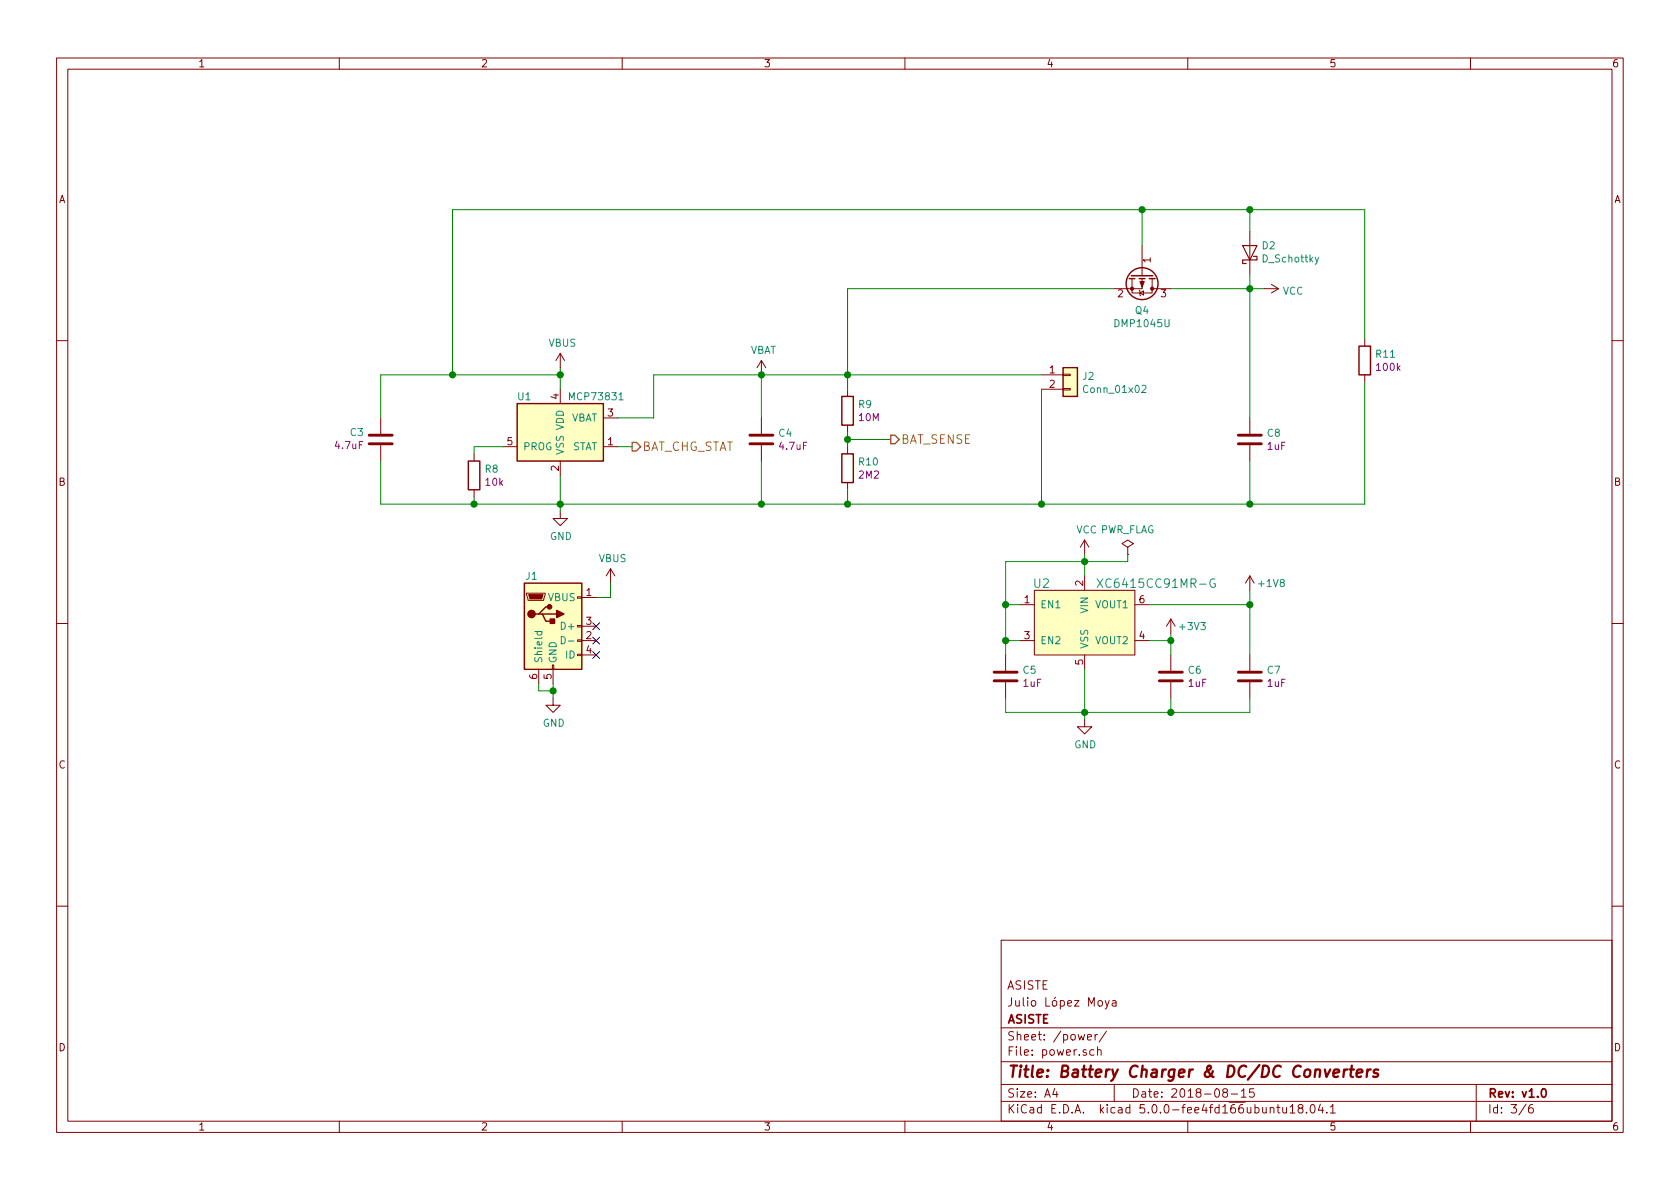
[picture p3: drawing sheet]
EESchema Schematic File Version 4
LIBS:ASISTE-cache
EELAYER 26 0
EELAYER END
$Descr A4 11693 8268
encoding utf-8
Sheet 3 6
Title "Battery Charger & DC/DC Converters"
Date "2018-08-15"
Rev "v1.0"
Comp "ASISTE"
Comment1 "Julio López Moya"
Comment2 "ASISTE"
Comment3 ""
Comment4 ""
$EndDescr
$Comp
L Asiste:GND #PWR012
U 1 1
P 3850 4850
F 0 "#PWR012" H 3850 4600 50  0001 C CNN
F 1 "GND" H 3855 4677 50  0000 C CNN
F 2 "" H 3850 4850 50  0001 C CNN
F 3 "" H 3850 4850 50  0001 C CNN
	1    3850 4850
	1    0    0    -1  
$EndComp
Wire Wire Line
	3850 4750 3850 4800
Wire Wire Line
	4150 4150 4250 4150
Wire Wire Line
	4250 4150 4250 4050
NoConn ~ 4150 4350
NoConn ~ 4150 4450
NoConn ~ 4150 4550
Wire Wire Line
	3750 4750 3750 4800
Wire Wire Line
	3750 4800 3850 4800
Connection ~ 3850 4800
Wire Wire Line
	3850 4800 3850 4850
$Comp
L Asiste:GND #PWR015
U 1 1
P 3900 3550
F 0 "#PWR015" H 3900 3300 50  0001 C CNN
F 1 "GND" H 3905 3377 50  0000 C CNN
F 2 "" H 3900 3550 50  0001 C CNN
F 3 "" H 3900 3550 50  0001 C CNN
	1    3900 3550
	1    0    0    -1  
$EndComp
Wire Wire Line
	3900 3300 3900 3500
Wire Wire Line
	3900 2550 3900 2600
$Comp
L Asiste:VBAT #PWR016
U 1 1
P 5300 2600
F 0 "#PWR016" H 5300 2450 50  0001 C CNN
F 1 "VBAT" H 5315 2773 50  0000 C CNN
F 2 "" H 5300 2600 50  0001 C CNN
F 3 "" H 5300 2600 50  0001 C CNN
	1    5300 2600
	1    0    0    -1  
$EndComp
Wire Wire Line
	4300 2900 4550 2900
Wire Wire Line
	3500 3100 3300 3100
Wire Wire Line
	3300 3100 3300 3150
Wire Wire Line
	3300 3450 3300 3500
Wire Wire Line
	3300 3500 3900 3500
Connection ~ 3900 3500
Wire Wire Line
	3900 3500 3900 3550
$Comp
L Asiste:C_0603_4.7uF C3
U 1 1
P 2650 3050
F 0 "C3" H 2536 3004 50  0000 R CNN
F 1 "C_0603_4.7uF" H 2450 2500 50  0001 L CNN
F 2 "ASISTE:C_0603" H 2700 2800 50  0001 C CNN
F 3 "https://www.mouser.es/datasheet/2/400/lcc_commercial_soft_en-520032.pdf" H 3200 2700 50  0001 C CNN
F 4 "C1608X5R1A475K080AE" H 2650 2600 60  0001 C CNN "man#"
F 5 "4.7uF" H 2536 3095 50  0000 R CNN "Capacitance"
F 6 "10V" H 2650 2400 60  0001 C CNN "Voltage"
	1    2650 3050
	1    0    0    1   
$EndComp
Wire Wire Line
	2650 2900 2650 2600
Wire Wire Line
	2650 2600 3150 2600
Connection ~ 3900 2600
Wire Wire Line
	3900 2600 3900 2700
Wire Wire Line
	2650 3200 2650 3500
Wire Wire Line
	2650 3500 3300 3500
Connection ~ 3300 3500
$Comp
L Asiste:C_0603_4.7uF C4
U 1 1
P 5300 3050
F 0 "C4" H 5415 3096 50  0000 L CNN
F 1 "C_0603_4.7uF" H 5100 2500 50  0001 L CNN
F 2 "ASISTE:C_0603" H 5350 2800 50  0001 C CNN
F 3 "https://www.mouser.es/datasheet/2/400/lcc_commercial_soft_en-520032.pdf" H 5850 2700 50  0001 C CNN
F 4 "C1608X5R1A475K080AE" H 5300 2600 60  0001 C CNN "man#"
F 5 "4.7uF" H 5415 3005 50  0000 L CNN "Capacitance"
F 6 "10V" H 5300 2400 60  0001 C CNN "Voltage"
	1    5300 3050
	1    0    0    -1  
$EndComp
Wire Wire Line
	4550 2600 5300 2600
Wire Wire Line
	5300 2600 5300 2900
Connection ~ 5300 2600
Wire Wire Line
	3900 3500 5300 3500
Wire Wire Line
	5300 3500 5300 3200
Text HLabel 4400 3100 2    60   Output ~ 0
BAT_CHG_STAT
Wire Wire Line
	4300 3100 4400 3100
$Comp
L Asiste:R_0402_2k R8
U 1 1
P 3300 3300
F 0 "R8" H 3370 3346 50  0000 L CNN
F 1 "R_0402_2k" H 3300 2750 50  0001 C CNN
F 2 "ASISTE:R_0402" H 3300 2850 50  0001 C CNN
F 3 "https://www.mouser.es/datasheet/2/427/crcwce3-1223726.pdf" H 3300 2950 50  0001 C CNN
F 4 "CRCW04022K00JNEDC" H 3250 3050 60  0001 C CNN "man#"
F 5 "10k" H 3370 3255 50  0000 L CNN "Resistance"
	1    3300 3300
	1    0    0    -1  
$EndComp
$Comp
L Asiste:R_0402_2M2 R10
U 1 1
P 5900 3250
F 0 "R10" H 5970 3296 50  0000 L CNN
F 1 "R_0402_2M2" H 5900 2700 50  0001 C CNN
F 2 "ASISTE:R_0402" H 5900 2800 50  0001 C CNN
F 3 "https://www.mouser.es/datasheet/2/427/dcrcwe3-109170.pdf" H 5900 2900 50  0001 C CNN
F 4 "CRCW04022M20JNED" H 5850 3000 60  0001 C CNN "man#"
F 5 "2M2" H 5970 3205 50  0000 L CNN "Resistance"
	1    5900 3250
	1    0    0    -1  
$EndComp
$Comp
L Asiste:R_0402_10M R9
U 1 1
P 5900 2850
F 0 "R9" H 5970 2896 50  0000 L CNN
F 1 "R_0402_10M" H 5900 2300 50  0001 C CNN
F 2 "ASISTE:R_0402" H 5900 2400 50  0001 C CNN
F 3 "https://www.mouser.es/datasheet/2/348/sfr-e-1099439.pdf" H 5900 2500 50  0001 C CNN
F 4 "SFR01MZPJ106" H 5850 2600 60  0001 C CNN "man#"
F 5 "10M" H 5970 2805 50  0000 L CNN "Resistance"
	1    5900 2850
	1    0    0    -1  
$EndComp
Wire Wire Line
	5300 2600 5900 2600
Wire Wire Line
	5900 2600 5900 2700
Wire Wire Line
	5900 3400 5900 3500
Wire Wire Line
	5900 3500 5300 3500
Connection ~ 5300 3500
Wire Wire Line
	5900 3000 5900 3050
Wire Wire Line
	5900 3050 6200 3050
Connection ~ 5900 3050
Wire Wire Line
	5900 3050 5900 3100
Text HLabel 6200 3050 2    60   Output ~ 0
BAT_SENSE
$Comp
L Asiste:VBUS #PWR013
U 1 1
P 4250 4050
F 0 "#PWR013" H 4250 3900 50  0001 C CNN
F 1 "VBUS" H 4265 4223 50  0000 C CNN
F 2 "" H 4250 4050 50  0001 C CNN
F 3 "" H 4250 4050 50  0001 C CNN
	1    4250 4050
	1    0    0    -1  
$EndComp
$Comp
L Asiste:VBUS #PWR014
U 1 1
P 3900 2550
F 0 "#PWR014" H 3900 2400 50  0001 C CNN
F 1 "VBUS" H 3915 2723 50  0000 C CNN
F 2 "" H 3900 2550 50  0001 C CNN
F 3 "" H 3900 2550 50  0001 C CNN
	1    3900 2550
	1    0    0    -1  
$EndComp
$Comp
L Asiste:Conn_01x02 J2
U 1 1
P 7450 2600
F 0 "J2" H 7530 2592 50  0000 L CNN
F 1 "Conn_01x02" H 7530 2501 50  0000 L CNN
F 2 "ASISTE:JST_SH_SM02B-SRSS-TB_1x02-1MP_P1.00mm_Horizontal" H 7500 2100 50  0001 C CNN
F 3 "https://katalog.we-online.com/em/datasheet/6651xx131822.pdf" H 7500 2200 50  0001 C CNN
F 4 "665102131822" H 7450 2300 60  0001 C CNN "man#"
	1    7450 2600
	1    0    0    -1  
$EndComp
Wire Wire Line
	5900 2600 7250 2600
Connection ~ 5900 2600
Wire Wire Line
	7250 2700 7250 3500
Wire Wire Line
	7250 3500 5900 3500
Connection ~ 5900 3500
$Comp
L Asiste:DMP1045U Q4
U 1 1
P 7950 1900
F 0 "Q4" V 8200 1900 50  0000 C CNN
F 1 "DMP1045U" V 8291 1900 50  0000 C CNN
F 2 "ASISTE:SOT-23" H 8050 1400 50  0001 C CNN
F 3 "https://www.diodes.com/assets/Datasheets/DMP1045U.pdf" H 8400 1500 50  0001 C CNN
F 4 "DMP1045U-7" H 8450 1750 60  0001 C CNN "man#"
	1    7950 1900
	0    1    1    0   
$EndComp
Wire Wire Line
	7750 2000 5900 2000
Wire Wire Line
	5900 2000 5900 2600
Wire Wire Line
	3150 2600 3150 1450
Wire Wire Line
	3150 1450 7950 1450
Wire Wire Line
	7950 1450 7950 1700
Connection ~ 3150 2600
Wire Wire Line
	3150 2600 3900 2600
$Comp
L Asiste:D_Schottky D2
U 1 1
P 8700 1750
F 0 "D2" V 8746 1671 50  0000 R CNN
F 1 "D_Schottky" V 8655 1671 50  0000 R CNN
F 2 "ASISTE:D_SOD-123" H 8700 1350 50  0001 C CNN
F 3 "https://www.diodes.com/assets/Datasheets/ds30308.pdf" H 8850 1450 50  0001 C CNN
F 4 "B130LAW-7-F" H 8700 1550 60  0001 C CNN "man#"
	1    8700 1750
	0    -1   -1   0   
$EndComp
Wire Wire Line
	7950 1450 8700 1450
Wire Wire Line
	8700 1450 8700 1600
Connection ~ 7950 1450
Wire Wire Line
	8150 2000 8700 2000
Wire Wire Line
	8700 2000 8700 1900
$Comp
L Asiste:C_0603_1uF C8
U 1 1
P 8700 3050
F 0 "C8" H 8815 3096 50  0000 L CNN
F 1 "C_0603_1uF" H 8500 2500 50  0001 L CNN
F 2 "ASISTE:C_0603" H 8750 2800 50  0001 C CNN
F 3 "https://www.mouser.es/datasheet/2/396/mlcc02_e-1307760.pdf" H 9250 2700 50  0001 C CNN
F 4 "LMK107B7105KAHT" H 8700 2600 60  0001 C CNN "man#"
F 5 "1uF" H 8815 3005 50  0000 L CNN "Capacitance"
F 6 "10V" H 8700 2600 60  0001 C CNN "Voltage"
	1    8700 3050
	1    0    0    -1  
$EndComp
Wire Wire Line
	8700 2000 8700 2900
Connection ~ 8700 2000
Wire Wire Line
	7250 3500 8700 3500
Wire Wire Line
	8700 3500 8700 3200
Connection ~ 7250 3500
$Comp
L Asiste:R_0402_100k R11
U 1 1
P 9500 2500
F 0 "R11" H 9570 2546 50  0000 L CNN
F 1 "R_0402_100k" H 9500 1950 50  0001 C CNN
F 2 "ASISTE:R_0402" H 9500 2050 50  0001 C CNN
F 3 "https://www.mouser.es/datasheet/2/427/rcge3-254226.pdf" H 9500 2150 50  0001 C CNN
F 4 "RCG0402100KJNED" H 9450 2250 60  0001 C CNN "man#"
F 5 "100k" H 9570 2455 50  0000 L CNN "Resistance"
	1    9500 2500
	1    0    0    -1  
$EndComp
Wire Wire Line
	8700 1450 9500 1450
Wire Wire Line
	9500 1450 9500 2350
Connection ~ 8700 1450
Wire Wire Line
	9500 2650 9500 3500
Wire Wire Line
	9500 3500 8700 3500
Connection ~ 8700 3500
$Comp
L Asiste:VCC #PWR021
U 1 1
P 8800 2000
F 0 "#PWR021" H 8800 1850 50  0001 C CNN
F 1 "VCC" V 8815 2128 50  0000 L CNN
F 2 "" H 8800 2000 50  0001 C CNN
F 3 "" H 8800 2000 50  0001 C CNN
	1    8800 2000
	0    1    1    0   
$EndComp
Wire Wire Line
	8700 2000 8800 2000
$Comp
L Asiste:XC6415CC91MR-G U2
U 1 1
P 7550 4250
F 0 "U2" H 7250 4450 60  0000 C CNN
F 1 "XC6415CC91MR-G" H 8050 4450 60  0000 C CNN
F 2 "ASISTE:TSOT-23-6" H 7150 4350 60  0001 C CNN
F 3 "https://www.mouser.es/datasheet/2/760/XC6415-846928.pdf" H 7550 3550 60  0001 C CNN
F 4 "XC6415CC06MR-G" H 7550 3450 60  0001 C CNN "man#"
	1    7550 4250
	1    0    0    -1  
$EndComp
$Comp
L Asiste:VCC #PWR017
U 1 1
P 7550 3850
F 0 "#PWR017" H 7550 3700 50  0001 C CNN
F 1 "VCC" H 7565 4023 50  0000 C CNN
F 2 "" H 7550 3850 50  0001 C CNN
F 3 "" H 7550 3850 50  0001 C CNN
	1    7550 3850
	1    0    0    -1  
$EndComp
Wire Wire Line
	7550 3850 7550 3900
$Comp
L Asiste:GND #PWR018
U 1 1
P 7550 5000
F 0 "#PWR018" H 7550 4750 50  0001 C CNN
F 1 "GND" H 7555 4827 50  0000 C CNN
F 2 "" H 7550 5000 50  0001 C CNN
F 3 "" H 7550 5000 50  0001 C CNN
	1    7550 5000
	1    0    0    -1  
$EndComp
Wire Wire Line
	7550 4650 7550 4950
Wire Wire Line
	7100 4450 7000 4450
Wire Wire Line
	7000 3900 7550 3900
Connection ~ 7550 3900
Wire Wire Line
	7550 3900 7550 4000
Wire Wire Line
	8700 4200 8700 4100
Wire Wire Line
	8000 4450 8150 4450
Wire Wire Line
	8150 4450 8150 4400
Wire Wire Line
	8000 4200 8700 4200
$Comp
L Asiste:C_0603_1uF C7
U 1 1
P 8700 4700
F 0 "C7" H 8815 4746 50  0000 L CNN
F 1 "C_0603_1uF" H 8500 4150 50  0001 L CNN
F 2 "ASISTE:C_0603" H 8750 4450 50  0001 C CNN
F 3 "https://www.mouser.es/datasheet/2/396/mlcc02_e-1307760.pdf" H 9250 4350 50  0001 C CNN
F 4 "LMK107B7105KAHT" H 8700 4250 60  0001 C CNN "man#"
F 5 "1uF" H 8815 4655 50  0000 L CNN "Capacitance"
F 6 "10V" H 8700 4250 60  0001 C CNN "Voltage"
	1    8700 4700
	1    0    0    -1  
$EndComp
$Comp
L Asiste:C_0603_1uF C6
U 1 1
P 8150 4700
F 0 "C6" H 8265 4746 50  0000 L CNN
F 1 "C_0603_1uF" H 7950 4150 50  0001 L CNN
F 2 "ASISTE:C_0603" H 8200 4450 50  0001 C CNN
F 3 "https://www.mouser.es/datasheet/2/396/mlcc02_e-1307760.pdf" H 8700 4350 50  0001 C CNN
F 4 "LMK107B7105KAHT" H 8150 4250 60  0001 C CNN "man#"
F 5 "1uF" H 8265 4655 50  0000 L CNN "Capacitance"
F 6 "10V" H 8150 4250 60  0001 C CNN "Voltage"
	1    8150 4700
	1    0    0    -1  
$EndComp
Wire Wire Line
	8700 4850 8700 4950
Wire Wire Line
	8700 4950 8150 4950
Connection ~ 7550 4950
Wire Wire Line
	7550 4950 7550 5000
Wire Wire Line
	8150 4850 8150 4950
Connection ~ 8150 4950
Wire Wire Line
	8150 4950 7550 4950
Wire Wire Line
	8150 4550 8150 4450
Connection ~ 8150 4450
Wire Wire Line
	8700 4550 8700 4200
Connection ~ 8700 4200
$Comp
L Asiste:C_0603_1uF C5
U 1 1
P 7000 4700
F 0 "C5" H 7115 4746 50  0000 L CNN
F 1 "C_0603_1uF" H 6800 4150 50  0001 L CNN
F 2 "ASISTE:C_0603" H 7050 4450 50  0001 C CNN
F 3 "https://www.mouser.es/datasheet/2/396/mlcc02_e-1307760.pdf" H 7550 4350 50  0001 C CNN
F 4 "LMK107B7105KAHT" H 7000 4250 60  0001 C CNN "man#"
F 5 "1uF" H 7115 4655 50  0000 L CNN "Capacitance"
F 6 "10V" H 7000 4250 60  0001 C CNN "Voltage"
	1    7000 4700
	1    0    0    -1  
$EndComp
Wire Wire Line
	7000 4550 7000 4450
Connection ~ 7000 4450
Wire Wire Line
	7000 4850 7000 4950
Wire Wire Line
	7000 4950 7550 4950
$Comp
L Asiste:+1V8 #PWR020
U 1 1
P 8700 4100
F 0 "#PWR020" H 8700 3950 50  0001 C CNN
F 1 "+1V8" H 8850 4150 50  0000 C CNN
F 2 "" H 8700 4100 50  0001 C CNN
F 3 "" H 8700 4100 50  0001 C CNN
	1    8700 4100
	1    0    0    -1  
$EndComp
$Comp
L Asiste:+3V3 #PWR019
U 1 1
P 8150 4400
F 0 "#PWR019" H 8150 4250 50  0001 C CNN
F 1 "+3V3" H 8300 4450 50  0000 C CNN
F 2 "" H 8150 4400 50  0001 C CNN
F 3 "" H 8150 4400 50  0001 C CNN
	1    8150 4400
	1    0    0    -1  
$EndComp
Wire Wire Line
	7000 3900 7000 4200
$Comp
L Asiste:PWR_FLAG #FLG01
U 1 1
P 7850 3850
F 0 "#FLG01" H 7850 3925 50  0001 C CNN
F 1 "PWR_FLAG" H 7850 4024 50  0000 C CNN
F 2 "" H 7850 3850 50  0001 C CNN
F 3 "~" H 7850 3850 50  0001 C CNN
	1    7850 3850
	1    0    0    -1  
$EndComp
Wire Wire Line
	7550 3900 7850 3900
Wire Wire Line
	7850 3900 7850 3850
Wire Wire Line
	4550 2600 4550 2900
$Comp
L Asiste:MCP73831 U1
U 1 1
P 3900 3000
F 0 "U1" H 3650 3250 50  0000 C CNN
F 1 "MCP73831" H 4150 3250 50  0000 C CNN
F 2 "ASISTE:TSOT-23-5" H 3400 2250 50  0001 L CIN
F 3 "http://ww1.microchip.com/downloads/en/DeviceDoc/20001984g.pdf" H 3900 2350 50  0001 C CNN
F 4 "MCP73831T-2ACI/OT" H 3900 3650 60  0001 C CNN "man#"
	1    3900 3000
	1    0    0    -1  
$EndComp
$Comp
L Asiste:USB_B_Micro_SMD J1
U 1 1
P 3850 4350
F 0 "J1" H 3700 4700 50  0000 C CNN
F 1 "USB_B_Micro_SMD" V 3600 4400 50  0001 C CNN
F 2 "ASISTE:USB_Micro-B_Molex_47346-0001" H 3800 3600 50  0001 C CNN
F 3 "https://www.mouser.es/datasheet/2/276/0473460001_IO_CONNECTORS-229243.pdf" H 3900 3500 50  0001 C CNN
F 4 "47346-0001" H 3850 3400 60  0001 C CNN "man#"
	1    3850 4350
	1    0    0    -1  
$EndComp
Wire Wire Line
	7100 4200 7000 4200
Connection ~ 7000 4200
Wire Wire Line
	7000 4200 7000 4450
$EndSCHEMATC
